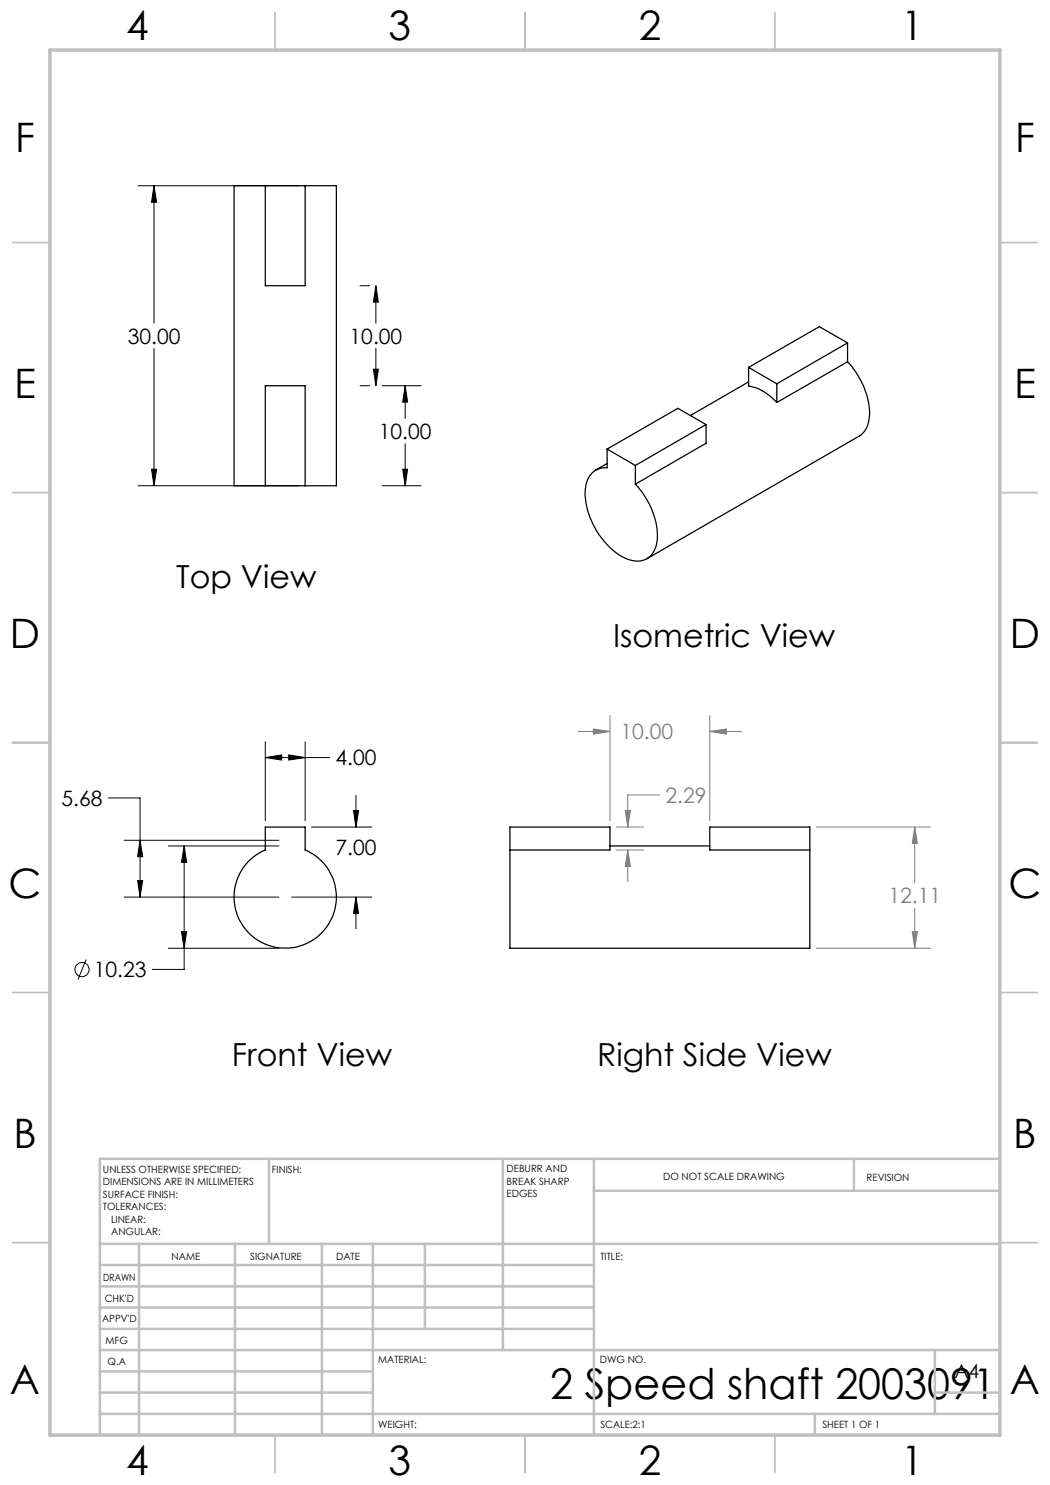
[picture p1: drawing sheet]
<svg xmlns="http://www.w3.org/2000/svg" width="210mm" height="297mm" viewBox="0 0 210 297" stroke-linecap="round" stroke-linejoin="round" font-family="sans-serif">
<g fill="none" stroke="#000" stroke-width=".2">
<path d="M27.6 37.1h32.2M30.8 37.1l.5 3.4h-1zM30.8 37.1v27.5M72 57.1h1.9M75.2 57.1l.5 3.3h-1zM75.2 57.1v7.5M30.8 69.7v27.5M72 77.1h1.9M74.7 73.8h1l-.5 3.3zM75.2 69.7v7.4M76.4 77.1h7.8M81 77.1v6.6"/>
<path d="M81 77.1l.5 3.3h-1zM27.6 97.2h32.2M30.3 93.8h1l-.5 3.4zM76.4 97.2h7.8M80.5 93.8h1l-.5 3.4zM81 88.8v8.4M21.7 159.6h6.3v19.8M53.1 151.5l3.2-.5v1zM53.1 148.3v15.8M53.1 151.5h12.8M57.7 151l3.3 .5-3.3 .5zM61 148.3v15.8"/>
<path d="M71.2 159.1v6.3M24.8 179.4h31M24.8 168.1h31M27.5 176.1h1l-.5 3.3zM28 168.1l.5 3.2h-1zM33.7 169.2h22.1M36.8 169.2l.5 3.3h-1zM36.8 169.2v24.7h-6.3M58.3 179.4h16.1M62.3 165.4h12.1M70.7 162.1h1l-.5 3.3zM71.2 179.4l.5 3.3h-1z"/>
<path d="M71.2 179.4v6.4M17.2 191.9l-1.6 4M33.7 189.6h22.1M36.3 186.3h1l-.5 3.3z"/>
<circle cx="16.4" cy="193.9" r="1.42"/>
</g>
<g fill="none" stroke="#808080" stroke-width=".2">
<path d="M115.6 146.3h6.4M118.7 145.8l3.3 .5-3.3 .5zM122 143.1v21M131.9 159h-6.3v6.4M142 146.3l3.3-.5v1zM142 143.1v21M142 146.3h6.3M123.3 165.4h5.4M123.3 170h5.4M125.1 162.1h1l-.5 3.3zM125.6 170l.5 3.3h-1zM125.6 170v6.4"/>
<path d="M163.2 165.4h22.9M183 165.4l.5 3.3h-1zM183 165.4v11.2M163.2 189.6h22.9M182.5 186.3h1l-.5 3.3zM183 181.6v8"/>
</g>
<g fill="none" stroke="#c0c0c0" stroke-width=".35">
<path d="M55 2.5v7.5M105 2.5v7.5M155 2.5v7.5M2.5 48.5h7.5M200 48.5h7.5M2.5 98.5h7.5M200 98.5h7.5M2.5 148.5h7.5M200 148.5h7.5M2.5 198.5h7.5M200 198.5h7.5M2.5 248.5h7.5"/>
<path d="M200 248.5h7.5M55 287v7.5M105 287v7.5M155 287v7.5"/>
</g>
<g fill="none" stroke="#c0c0c0" stroke-width=".5">
<path d="M53.8 231.8v17M100.6 231.8v38.2M118.8 231.8v55.2M118.8 238.2h81.2M170.8 231.8v6.4M200 231.8h-180v55.2M20 248.8h180M20 257.3h98.8M20 253h98.8M27.8 248.8v38.2M47 248.8v38.2M64.4 248.8v38.2"/>
<path d="M74.6 248.8v38.2M85 248.8v17M20 265.8h98.8M20 261.5h98.8M20 278.5h54.6M20 274.3h54.6M20 270h180M187 278.5h13M187 270v12.8M20 282.8h180M163 282.8v4.2"/>
</g>
<path d="M10 10h190v277h-190z" fill="none" stroke="#c0c0c0" stroke-width=".7"/>
<path d="M36.3 186.3h1l-.5 3.3zM36.8 169.2l.5 3.3h-1zM53.1 151.5l3.2-.5v1zM57.7 151l3.3 .5-3.3 .5zM71.2 179.4l.5 3.3h-1zM70.7 162.1h1l-.5 3.3zM27.5 176.1h1l-.5 3.3zM28 168.1l.5 3.2h-1zM30.8 37.1l.5 3.4h-1zM30.3 93.8h1l-.5 3.4zM74.7 73.8h1l-.5 3.3zM75.2 57.1l.5 3.3h-1zM80.5 93.8h1l-.5 3.4zM81 77.1l.5 3.3h-1z" fill="#000"/>
<path d="M142 146.3l3.3-.5v1zM118.7 145.8l3.3 .5-3.3 .5zM182.5 186.3h1l-.5 3.3zM183 165.4l.5 3.3h-1zM125.6 170l.5 3.3h-1zM125.1 162.1h1l-.5 3.3z" fill="#808080"/>
<g fill="none" stroke="#000" stroke-width=".25">
<path d="M53.1 37.1h-6.3v60.1h6.3M53.1 37.1v20h7.9v-20M53.1 37.1h7.9M61 37.1h6.3v60.1h-6.3M149.7 73.5v3.7a9.7 9.7 0 0 1 5.7 3.3M149.7 76.4l-11.6 6.7M149.7 73.5l5.7 3.3M155.4 76.8v3.7M169.5 72.4a15.2 15.2 0 0 1 4.3 11.1 4.5 4.5 0 0 1-2 3.7l-42.4 24.6M169.5 72.4l-14.1 8.1M169.5 68.6l-14.1 8.2M169.5 68.6v3.8"/>
<path d="M169.5 68.6l-5.6-3.3-14.2 8.2M53.1 97.2v-20.1h7.9v20.1M53.1 97.2h7.9M121.4 89.8v3.8a4 4 0 0 0-4.3 3.9 15.1 15.1 0 0 0 5 12.1 7.2 7.2 0 0 0 6.5 2.5 4.8 4.8 0 0 0 2.9-5.2 15.9 15.9 0 0 0-4.4-10.1M121.4 92.7l-2.3 1.3M121.4 89.8l5.7 3.3M127.1 93.1v3.7M141.2 84.9v3.7l-14.1 8.2M141.2 84.9l-5.6-3.2-14.2 8.1M141.2 84.9l-14.1 8.2M53.1 165.4h7.9v4.6a10.2 10.2 0 0 1 4.1 15.6 10.2 10.2 0 0 1-16.1 0 10.2 10.2 0 0 1 4.1-15.6zM102 170v19.6h60v-19.6"/>
<path d="M102 165.4h20v4.6h-20zM122 169.2h20M142 165.4h20v4.6h-20z"/>
</g>
<text font-size="8.5" x="110.1" y="279.7">2 Speed shaft 2003091</text>
<g font-size="8.1">
<text x="25.2" y="8">4</text>
<text x="77.7" y="8">3</text>
<text x="127.7" y="8">2</text>
<text x="180.2" y="8">1</text>
<text x="3" y="30.4">F</text>
<text x="203" y="30.4">F</text>
<text x="2.8" y="79.6">E</text>
<text x="202.8" y="79.6">E</text>
<text x="2" y="129.6">D</text>
<text x="202" y="129.6">D</text>
<text x="1.7" y="179.6">C</text>
<text x="201.7" y="179.6">C</text>
<text x="2.7" y="229.6">B</text>
<text x="202.7" y="229.6">B</text>
<text x="2" y="278.9">A</text>
<text x="202" y="278.9">A</text>
<text x="25.2" y="295">4</text>
<text x="77.7" y="295">3</text>
<text x="127.7" y="295">2</text>
<text x="180.2" y="295">1</text>
</g>
<g font-size="6.3">
<text x="35.2" y="117.5">Top View</text>
<text x="122.6" y="129.4">Isometric View</text>
<text x="46.4" y="213.2">Front View</text>
<text x="119.4" y="213.2">Right Side View</text>
</g>
<g font-size="4.2">
<text x="25.6" y="68.7">30.00</text>
<text x="69.9" y="68.7">10.00</text>
<text x="75.8" y="87.8">10.00</text>
<text x="67.1" y="153.1">4.00</text>
<text x="12.3" y="161.2">5.68</text>
<text x="67.1" y="171">7.00</text>
<text x="18.8" y="195.4">10.23</text>
</g>
<g font-size="4.2" fill="#808080">
<text x="124.1" y="147.9">10.00</text>
<text x="133.1" y="160.6">2.29</text>
<text x="177.7" y="180.7">12.11</text>
</g>
<text font-size="3.9" x="190.9" y="275.5">A4</text>
<g font-size="2">
<text x="20.6" y="234.6">UNLESS OTHERWISE SPECIFIED:</text>
<text x="20.6" y="237.1">DIMENSIONS ARE IN MILLIMETERS</text>
<text x="20.6" y="239.6">SURFACE FINISH:</text>
<text x="54.4" y="234.6">FINISH:</text>
<text x="101.3" y="234.5">DEBURR AND</text>
<text x="101.3" y="237">BREAK SHARP</text>
<text x="101.3" y="239.5">EDGES</text>
<text x="132.6" y="236">DO NOT SCALE DRAWING</text>
<text x="173.3" y="236.2">REVISION</text>
<text x="20.6" y="242.1">TOLERANCES:</text>
<text x="22.2" y="244.6">LINEAR:</text>
<text x="22.2" y="247.1">ANGULAR:</text>
<text x="34.3" y="252">NAME</text>
<text x="50" y="251.9">SIGNATURE</text>
<text x="67.2" y="251.9">DATE</text>
<text x="120.1" y="251.9">TITLE:</text>
<text x="20.6" y="256.1">DRAWN</text>
<text x="20.9" y="260.3">CHK'D</text>
<text x="20.4" y="264.4">APPV'D</text>
<text x="21.1" y="268.8">MFG</text>
<text x="21.5" y="273">Q.A</text>
<text x="75.6" y="272.5">MATERIAL:</text>
<text x="120" y="272.5">DWG NO.</text>
<text x="75.6" y="285.5">WEIGHT:</text>
<text x="120.1" y="285.6">SCALE:2:1</text>
<text x="164.5" y="285.6">SHEET 1 OF 1</text>
</g>
</svg>
